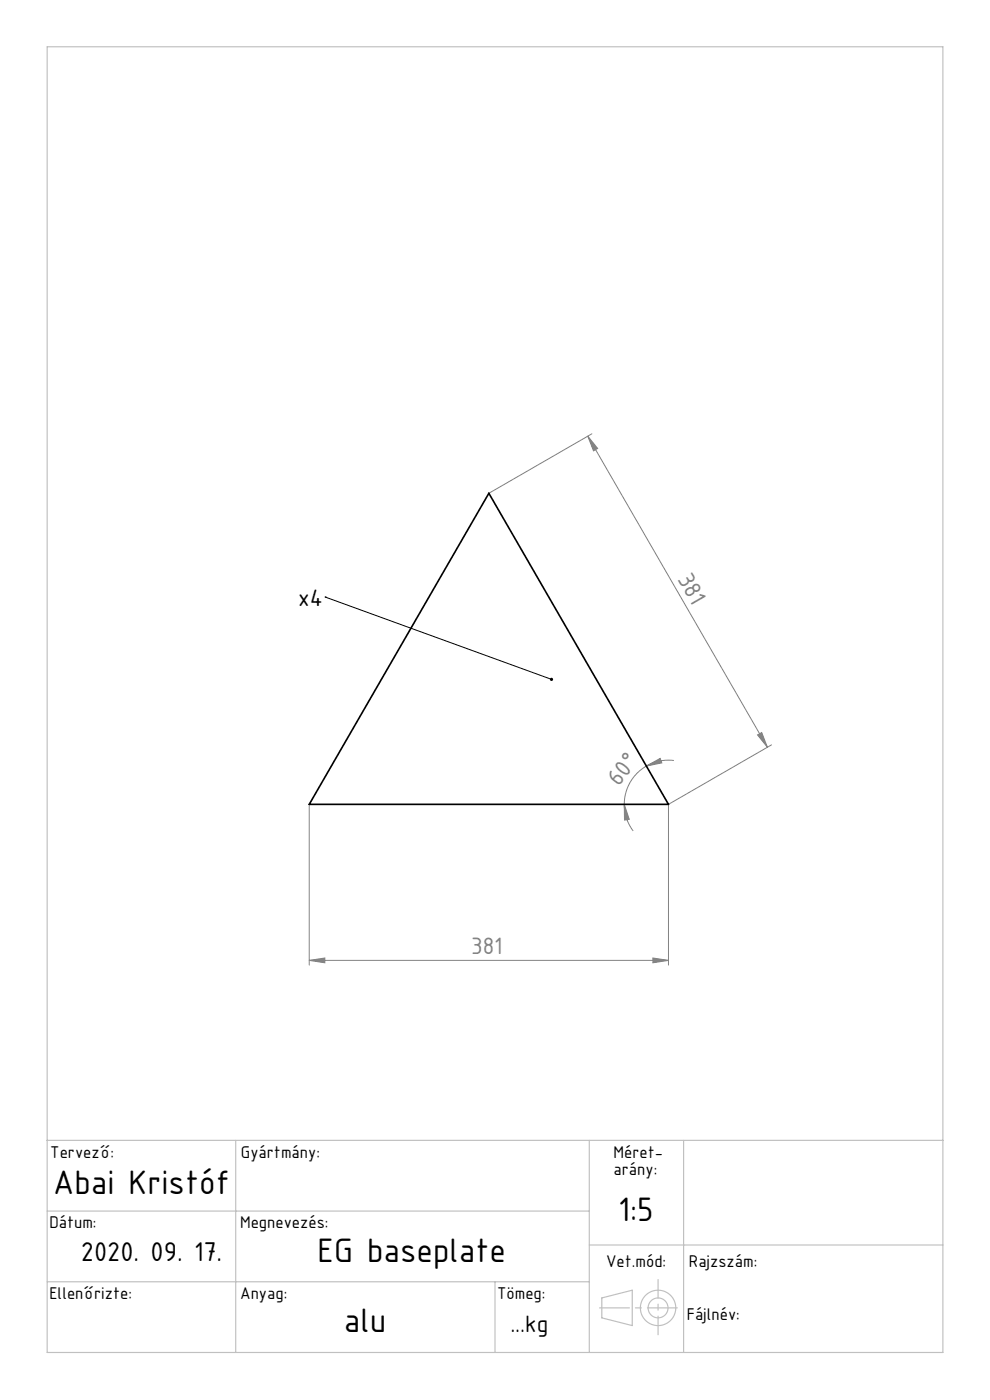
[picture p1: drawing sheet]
<svg xmlns="http://www.w3.org/2000/svg" width="210mm" height="297mm" viewBox="0 0 210 297" stroke-linecap="round" stroke-linejoin="round" font-family="sans-serif">
<g fill="none" stroke="#c0c0c0" stroke-width=".25">
<path d="M10 9.9h190v277h-190zM10 241.9h190M10 256.9h115M50 241.9v45M125 241.9v45M145 241.9v45M10 271.9h115M105 271.9v15M125 264.1h75M127.7 275.3l6.4-1.6v7.5l-6.4-1.6z"/>
<circle cx="139.6" cy="277.5" r="2.11"/>
<circle cx="139.6" cy="277.5" r="3.8"/>
</g>
<g fill="none" stroke="#808080" stroke-width=".21">
<path d="M124.7 92.5l38.1 66M124.7 92.5l2.1 2.6-.9 .5zM125.6 92l-21.9 12.6M160.7 155.9l.9-.5 1.2 3.1zM163.7 158l-21.9 12.6v34.1M65.6 170.6v34.1M132.4 170.6l1.1 3.2-1 .2zM132.4 170.6a9.4 9.4 0 0 0 1.9 5.7M137.1 162.5l2.9-1.6 .4 .9zM137.1 162.5a9.4 9.4 0 0 0-4.7 8.1M142.9 161.3a9.4 9.4 0 0 0-5.8 1.2M65.6 203.7l3.3-.5v1z"/>
<path d="M65.6 203.7h76.2M138.5 203.2l3.3 .5-3.3 .5z"/>
</g>
<path d="M69 126.7h.1M69 126.7l48 17.4" fill="none" stroke="#000" stroke-width=".21"/>
<path d="M126.7 277.5h17.5" fill="none" stroke="#c0c0c0" stroke-width=".25" stroke-dasharray="6.3 1.3 1.3 1.3" stroke-dashoffset="-.5"/>
<path d="M139.6 271.4v11.8" fill="none" stroke="#c0c0c0" stroke-width=".25" stroke-dasharray="6.3 1.3 1.3 1.3" stroke-dashoffset="2.4"/>
<path d="M116.7 143.9l.3-.1 .3 .1v.3l-.3-.1 .3 .1-.1 .2h-.5z" fill="#000"/>
<g fill="#808080">
<path d="M160.7 155.9l.9-.5 1.2 3.1zM124.7 92.5l2.1 2.6-.9 .5z"/>
<path d="M65.6 203.7l3.3-.5v1zM138.5 203.2l3.3 .5-3.3 .5z"/>
<path d="M137.1 162.5l2.9-1.6 .4 .9zM132.4 170.6l1.1 3.2-1 .2z"/>
</g>
<path d="M103.7 104.6l38.1 66h-76.2z" fill="none" stroke="#000" stroke-width=".35"/>
<g font-size="7.8">
<text x="11.3" y="253.4">Abai Kristóf</text>
<text x="131.2" y="259.1">1:5</text>
<text x="67.4" y="267.6">EG baseplate</text>
<text x="73" y="282.6">alu</text>
</g>
<text font-size="6.2" x="17.2" y="267.4">2020. 09. 17.</text>
<g font-size="5.4" fill="#808080">
<text x="143.6" y="122.8" transform="rotate(60 143.6 122.8)">381</text>
<text x="131.2" y="166.9" transform="rotate(-52 131.2 166.9)">60°</text>
<text x="99.9" y="202.5">381</text>
</g>
<g font-size="5.4">
<text x="63.3" y="128.5">x4</text>
<text x="108.3" y="282.5">...kg</text>
</g>
<g font-size="3.9">
<text x="10.7" y="245.6">Tervező:</text>
<text x="51.1" y="245.6">Gyártmány:</text>
<text x="130.2" y="245.7">Méret-</text>
<text x="130.2" y="249.2">arány:</text>
<text x="10.5" y="260.5">Dátum:</text>
<text x="50.9" y="260.5">Megnevezés:</text>
<text x="128.6" y="268.7">Vet.mód:</text>
<text x="146.1" y="268.7">Rajzszám:</text>
<text x="10.5" y="275.5">Ellenőrizte:</text>
<text x="50.9" y="275.5">Anyag:</text>
<text x="105.4" y="275.5">Tömeg:</text>
<text x="145.7" y="280">Fájlnév:</text>
</g>
</svg>
